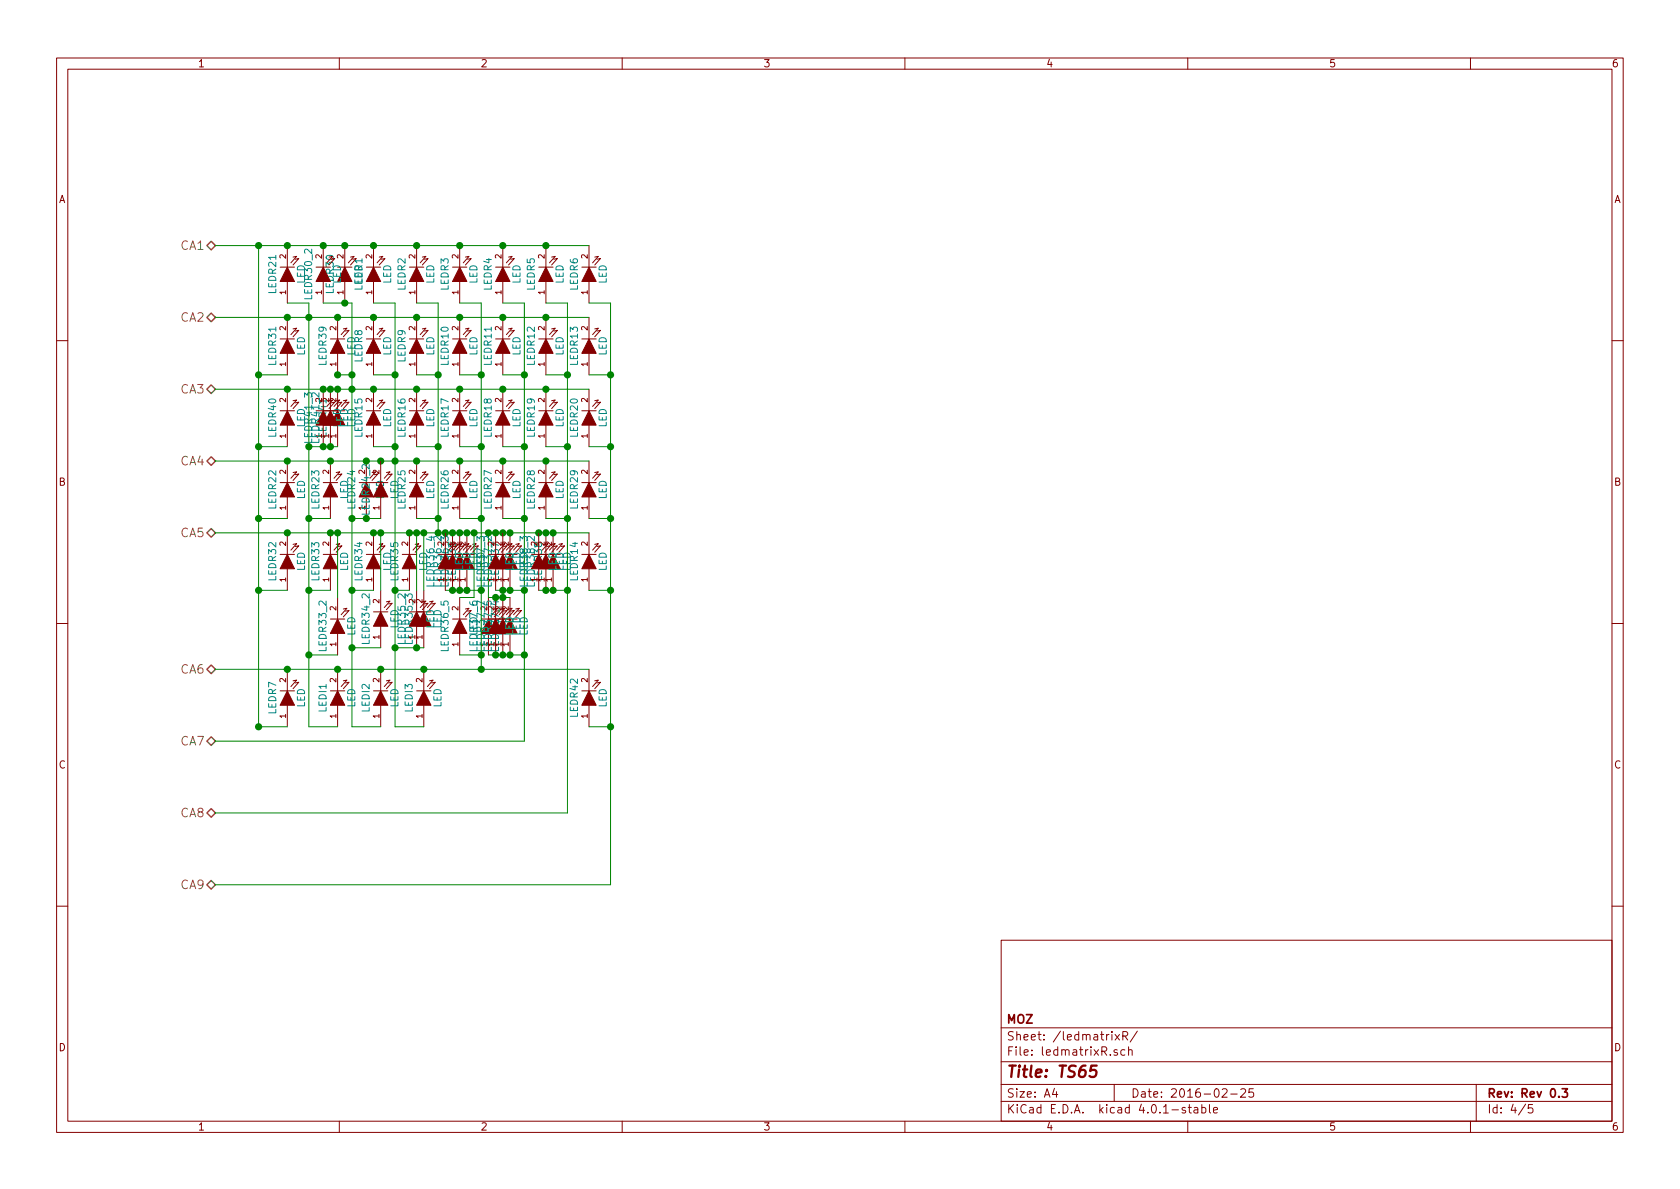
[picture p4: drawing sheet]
EESchema Schematic File Version 2
LIBS:TS65
LIBS:TS65-cache
EELAYER 25 0
EELAYER END
$Descr A4 11693 8268
encoding utf-8
Sheet 4 5
Title "TS65"
Date "2016-02-25"
Rev "Rev 0.3"
Comp "MOZ"
Comment1 ""
Comment2 ""
Comment3 ""
Comment4 ""
$EndDescr
Text HLabel 1500 1700 0    60   BiDi ~ 0
CA1
Text HLabel 1500 2200 0    60   BiDi ~ 0
CA2
Text HLabel 1500 2700 0    60   BiDi ~ 0
CA3
Text HLabel 1500 3200 0    60   BiDi ~ 0
CA4
Text HLabel 1500 3700 0    60   BiDi ~ 0
CA5
Text HLabel 1500 4650 0    60   BiDi ~ 0
CA6
Text HLabel 1500 5150 0    60   BiDi ~ 0
CA7
Text HLabel 1500 5650 0    60   BiDi ~ 0
CA8
Text HLabel 1500 6150 0    60   BiDi ~ 0
CA9
$Comp
L LED LEDR21
U 1 1
P 2000 1900
F 0 "LEDR21" H 2000 2000 50  0000 C CNN
F 1 "LED" H 2000 1800 50  0000 C CNN
F 2 "prettylib:INSW_LEDS_REG" H 2000 1900 60  0001 C CNN
F 3 "" H 2000 1900 60  0000 C CNN
F 4 "2x3x4mm 1.8mm 3mm flangeless LED" H 2000 1900 60  0001 C CNN "Description"
	1    2000 1900
	0    -1   -1   0   
$EndComp
$Comp
L LED LEDR30
U 1 1
P 2400 1900
F 0 "LEDR30" H 2400 2000 50  0000 C CNN
F 1 "LED" H 2400 1800 50  0000 C CNN
F 2 "prettylib:INSW_LEDS_REG" H 2400 1900 60  0001 C CNN
F 3 "" H 2400 1900 60  0000 C CNN
F 4 "2x3x4mm 1.8mm 3mm flangeless LED" H 2000 1900 60  0001 C CNN "Description"
	1    2400 1900
	0    -1   -1   0   
$EndComp
$Comp
L LED LEDR1
U 1 1
P 2600 1900
F 0 "LEDR1" H 2600 2000 50  0000 C CNN
F 1 "LED" H 2600 1800 50  0000 C CNN
F 2 "prettylib:INSW_LEDS_REG" H 2600 1900 60  0001 C CNN
F 3 "" H 2600 1900 60  0000 C CNN
F 4 "2x3x4mm 1.8mm 3mm flangeless LED" H 2000 1900 60  0001 C CNN "Description"
	1    2600 1900
	0    -1   -1   0   
$EndComp
$Comp
L LED LEDR2
U 1 1
P 2900 1900
F 0 "LEDR2" H 2900 2000 50  0000 C CNN
F 1 "LED" H 2900 1800 50  0000 C CNN
F 2 "prettylib:INSW_LEDS_REG" H 2900 1900 60  0001 C CNN
F 3 "" H 2900 1900 60  0000 C CNN
F 4 "2x3x4mm 1.8mm 3mm flangeless LED" H 2000 1900 60  0001 C CNN "Description"
	1    2900 1900
	0    -1   -1   0   
$EndComp
$Comp
L LED LEDR3
U 1 1
P 3200 1900
F 0 "LEDR3" H 3200 2000 50  0000 C CNN
F 1 "LED" H 3200 1800 50  0000 C CNN
F 2 "prettylib:INSW_LEDS_REG" H 3200 1900 60  0001 C CNN
F 3 "" H 3200 1900 60  0000 C CNN
F 4 "2x3x4mm 1.8mm 3mm flangeless LED" H 2000 1900 60  0001 C CNN "Description"
	1    3200 1900
	0    -1   -1   0   
$EndComp
$Comp
L LED LEDR4
U 1 1
P 3500 1900
F 0 "LEDR4" H 3500 2000 50  0000 C CNN
F 1 "LED" H 3500 1800 50  0000 C CNN
F 2 "prettylib:INSW_LEDS_REG" H 3500 1900 60  0001 C CNN
F 3 "" H 3500 1900 60  0000 C CNN
F 4 "2x3x4mm 1.8mm 3mm flangeless LED" H 2000 1900 60  0001 C CNN "Description"
	1    3500 1900
	0    -1   -1   0   
$EndComp
$Comp
L LED LEDR5
U 1 1
P 3800 1900
F 0 "LEDR5" H 3800 2000 50  0000 C CNN
F 1 "LED" H 3800 1800 50  0000 C CNN
F 2 "prettylib:INSW_LEDS_REG" H 3800 1900 60  0001 C CNN
F 3 "" H 3800 1900 60  0000 C CNN
F 4 "2x3x4mm 1.8mm 3mm flangeless LED" H 2000 1900 60  0001 C CNN "Description"
	1    3800 1900
	0    -1   -1   0   
$EndComp
$Comp
L LED LEDR6
U 1 1
P 4100 1900
F 0 "LEDR6" H 4100 2000 50  0000 C CNN
F 1 "LED" H 4100 1800 50  0000 C CNN
F 2 "prettylib:INSW_LEDS_REG" H 4100 1900 60  0001 C CNN
F 3 "" H 4100 1900 60  0000 C CNN
F 4 "2x3x4mm 1.8mm 3mm flangeless LED" H 2000 1900 60  0001 C CNN "Description"
	1    4100 1900
	0    -1   -1   0   
$EndComp
$Comp
L LED LEDR31
U 1 1
P 2000 2400
F 0 "LEDR31" H 2000 2500 50  0000 C CNN
F 1 "LED" H 2000 2300 50  0000 C CNN
F 2 "prettylib:INSW_LEDS_REG" H 2000 2400 60  0001 C CNN
F 3 "" H 2000 2400 60  0000 C CNN
F 4 "2x3x4mm 1.8mm 3mm flangeless LED" H 2000 1900 60  0001 C CNN "Description"
	1    2000 2400
	0    -1   -1   0   
$EndComp
$Comp
L LED LEDR39
U 1 1
P 2350 2400
F 0 "LEDR39" H 2350 2500 50  0000 C CNN
F 1 "LED" H 2350 2300 50  0000 C CNN
F 2 "prettylib:INSW_LEDS_REG" H 2350 2400 60  0001 C CNN
F 3 "" H 2350 2400 60  0000 C CNN
F 4 "2x3x4mm 1.8mm 3mm flangeless LED" H 2000 1900 60  0001 C CNN "Description"
	1    2350 2400
	0    -1   -1   0   
$EndComp
$Comp
L LED LEDR8
U 1 1
P 2600 2400
F 0 "LEDR8" H 2600 2500 50  0000 C CNN
F 1 "LED" H 2600 2300 50  0000 C CNN
F 2 "prettylib:INSW_LEDS_REG" H 2600 2400 60  0001 C CNN
F 3 "" H 2600 2400 60  0000 C CNN
F 4 "2x3x4mm 1.8mm 3mm flangeless LED" H 2000 1900 60  0001 C CNN "Description"
	1    2600 2400
	0    -1   -1   0   
$EndComp
$Comp
L LED LEDR9
U 1 1
P 2900 2400
F 0 "LEDR9" H 2900 2500 50  0000 C CNN
F 1 "LED" H 2900 2300 50  0000 C CNN
F 2 "prettylib:INSW_LEDS_REG" H 2900 2400 60  0001 C CNN
F 3 "" H 2900 2400 60  0000 C CNN
F 4 "2x3x4mm 1.8mm 3mm flangeless LED" H 2000 1900 60  0001 C CNN "Description"
	1    2900 2400
	0    -1   -1   0   
$EndComp
$Comp
L LED LEDR10
U 1 1
P 3200 2400
F 0 "LEDR10" H 3200 2500 50  0000 C CNN
F 1 "LED" H 3200 2300 50  0000 C CNN
F 2 "prettylib:INSW_LEDS_REG" H 3200 2400 60  0001 C CNN
F 3 "" H 3200 2400 60  0000 C CNN
F 4 "2x3x4mm 1.8mm 3mm flangeless LED" H 2000 1900 60  0001 C CNN "Description"
	1    3200 2400
	0    -1   -1   0   
$EndComp
$Comp
L LED LEDR11
U 1 1
P 3500 2400
F 0 "LEDR11" H 3500 2500 50  0000 C CNN
F 1 "LED" H 3500 2300 50  0000 C CNN
F 2 "prettylib:INSW_LEDS_REG" H 3500 2400 60  0001 C CNN
F 3 "" H 3500 2400 60  0000 C CNN
F 4 "2x3x4mm 1.8mm 3mm flangeless LED" H 2000 1900 60  0001 C CNN "Description"
	1    3500 2400
	0    -1   -1   0   
$EndComp
$Comp
L LED LEDR12
U 1 1
P 3800 2400
F 0 "LEDR12" H 3800 2500 50  0000 C CNN
F 1 "LED" H 3800 2300 50  0000 C CNN
F 2 "prettylib:INSW_LEDS_REG" H 3800 2400 60  0001 C CNN
F 3 "" H 3800 2400 60  0000 C CNN
F 4 "2x3x4mm 1.8mm 3mm flangeless LED" H 2000 1900 60  0001 C CNN "Description"
	1    3800 2400
	0    -1   -1   0   
$EndComp
$Comp
L LED LEDR13
U 1 1
P 4100 2400
F 0 "LEDR13" H 4100 2500 50  0000 C CNN
F 1 "LED" H 4100 2300 50  0000 C CNN
F 2 "prettylib:INSW_LEDS_REG" H 4100 2400 60  0001 C CNN
F 3 "" H 4100 2400 60  0000 C CNN
F 4 "2x3x4mm 1.8mm 3mm flangeless LED" H 2000 1900 60  0001 C CNN "Description"
	1    4100 2400
	0    -1   -1   0   
$EndComp
$Comp
L LED LEDR40
U 1 1
P 2000 2900
F 0 "LEDR40" H 2000 3000 50  0000 C CNN
F 1 "LED" H 2000 2800 50  0000 C CNN
F 2 "prettylib:INSW_LEDS_REG" H 2000 2900 60  0001 C CNN
F 3 "" H 2000 2900 60  0000 C CNN
F 4 "2x3x4mm 1.8mm 3mm flangeless LED" H 2000 1900 60  0001 C CNN "Description"
	1    2000 2900
	0    -1   -1   0   
$EndComp
$Comp
L LED LEDR41
U 1 1
P 2350 2900
F 0 "LEDR41" H 2350 3000 50  0000 C CNN
F 1 "LED" H 2350 2800 50  0000 C CNN
F 2 "prettylib:INSW_LEDS_REG" H 2350 2900 60  0001 C CNN
F 3 "" H 2350 2900 60  0000 C CNN
F 4 "2x3x4mm 1.8mm 3mm flangeless LED" H 2000 1900 60  0001 C CNN "Description"
	1    2350 2900
	0    -1   -1   0   
$EndComp
$Comp
L LED LEDR15
U 1 1
P 2600 2900
F 0 "LEDR15" H 2600 3000 50  0000 C CNN
F 1 "LED" H 2600 2800 50  0000 C CNN
F 2 "prettylib:INSW_LEDS_REG" H 2600 2900 60  0001 C CNN
F 3 "" H 2600 2900 60  0000 C CNN
F 4 "2x3x4mm 1.8mm 3mm flangeless LED" H 2000 1900 60  0001 C CNN "Description"
	1    2600 2900
	0    -1   -1   0   
$EndComp
$Comp
L LED LEDR16
U 1 1
P 2900 2900
F 0 "LEDR16" H 2900 3000 50  0000 C CNN
F 1 "LED" H 2900 2800 50  0000 C CNN
F 2 "prettylib:INSW_LEDS_REG" H 2900 2900 60  0001 C CNN
F 3 "" H 2900 2900 60  0000 C CNN
F 4 "2x3x4mm 1.8mm 3mm flangeless LED" H 2000 1900 60  0001 C CNN "Description"
	1    2900 2900
	0    -1   -1   0   
$EndComp
$Comp
L LED LEDR17
U 1 1
P 3200 2900
F 0 "LEDR17" H 3200 3000 50  0000 C CNN
F 1 "LED" H 3200 2800 50  0000 C CNN
F 2 "prettylib:INSW_LEDS_REG" H 3200 2900 60  0001 C CNN
F 3 "" H 3200 2900 60  0000 C CNN
F 4 "2x3x4mm 1.8mm 3mm flangeless LED" H 2000 1900 60  0001 C CNN "Description"
	1    3200 2900
	0    -1   -1   0   
$EndComp
$Comp
L LED LEDR18
U 1 1
P 3500 2900
F 0 "LEDR18" H 3500 3000 50  0000 C CNN
F 1 "LED" H 3500 2800 50  0000 C CNN
F 2 "prettylib:INSW_LEDS_REG" H 3500 2900 60  0001 C CNN
F 3 "" H 3500 2900 60  0000 C CNN
F 4 "2x3x4mm 1.8mm 3mm flangeless LED" H 2000 1900 60  0001 C CNN "Description"
	1    3500 2900
	0    -1   -1   0   
$EndComp
$Comp
L LED LEDR19
U 1 1
P 3800 2900
F 0 "LEDR19" H 3800 3000 50  0000 C CNN
F 1 "LED" H 3800 2800 50  0000 C CNN
F 2 "prettylib:INSW_LEDS_REG" H 3800 2900 60  0001 C CNN
F 3 "" H 3800 2900 60  0000 C CNN
F 4 "2x3x4mm 1.8mm 3mm flangeless LED" H 2000 1900 60  0001 C CNN "Description"
	1    3800 2900
	0    -1   -1   0   
$EndComp
$Comp
L LED LEDR20
U 1 1
P 4100 2900
F 0 "LEDR20" H 4100 3000 50  0000 C CNN
F 1 "LED" H 4100 2800 50  0000 C CNN
F 2 "prettylib:INSW_LEDS_REG" H 4100 2900 60  0001 C CNN
F 3 "" H 4100 2900 60  0000 C CNN
F 4 "2x3x4mm 1.8mm 3mm flangeless LED" H 2000 1900 60  0001 C CNN "Description"
	1    4100 2900
	0    -1   -1   0   
$EndComp
$Comp
L LED LEDR22
U 1 1
P 2000 3400
F 0 "LEDR22" H 2000 3500 50  0000 C CNN
F 1 "LED" H 2000 3300 50  0000 C CNN
F 2 "prettylib:INSW_LEDS_REG" H 2000 3400 60  0001 C CNN
F 3 "" H 2000 3400 60  0000 C CNN
F 4 "2x3x4mm 1.8mm 3mm flangeless LED" H 2000 1900 60  0001 C CNN "Description"
	1    2000 3400
	0    -1   -1   0   
$EndComp
$Comp
L LED LEDR23
U 1 1
P 2300 3400
F 0 "LEDR23" H 2300 3500 50  0000 C CNN
F 1 "LED" H 2300 3300 50  0000 C CNN
F 2 "prettylib:INSW_LEDS_REG" H 2300 3400 60  0001 C CNN
F 3 "" H 2300 3400 60  0000 C CNN
F 4 "2x3x4mm 1.8mm 3mm flangeless LED" H 2000 1900 60  0001 C CNN "Description"
	1    2300 3400
	0    -1   -1   0   
$EndComp
$Comp
L LED LEDR24
U 1 1
P 2550 3400
F 0 "LEDR24" H 2550 3500 50  0000 C CNN
F 1 "LED" H 2550 3300 50  0000 C CNN
F 2 "prettylib:INSW_LEDS_REG" H 2550 3400 60  0001 C CNN
F 3 "" H 2550 3400 60  0000 C CNN
F 4 "2x3x4mm 1.8mm 3mm flangeless LED" H 2000 1900 60  0001 C CNN "Description"
	1    2550 3400
	0    -1   -1   0   
$EndComp
$Comp
L LED LEDR25
U 1 1
P 2900 3400
F 0 "LEDR25" H 2900 3500 50  0000 C CNN
F 1 "LED" H 2900 3300 50  0000 C CNN
F 2 "prettylib:INSW_LEDS_REG" H 2900 3400 60  0001 C CNN
F 3 "" H 2900 3400 60  0000 C CNN
F 4 "2x3x4mm 1.8mm 3mm flangeless LED" H 2000 1900 60  0001 C CNN "Description"
	1    2900 3400
	0    -1   -1   0   
$EndComp
$Comp
L LED LEDR26
U 1 1
P 3200 3400
F 0 "LEDR26" H 3200 3500 50  0000 C CNN
F 1 "LED" H 3200 3300 50  0000 C CNN
F 2 "prettylib:INSW_LEDS_REG" H 3200 3400 60  0001 C CNN
F 3 "" H 3200 3400 60  0000 C CNN
F 4 "2x3x4mm 1.8mm 3mm flangeless LED" H 2000 1900 60  0001 C CNN "Description"
	1    3200 3400
	0    -1   -1   0   
$EndComp
$Comp
L LED LEDR27
U 1 1
P 3500 3400
F 0 "LEDR27" H 3500 3500 50  0000 C CNN
F 1 "LED" H 3500 3300 50  0000 C CNN
F 2 "prettylib:INSW_LEDS_REG" H 3500 3400 60  0001 C CNN
F 3 "" H 3500 3400 60  0000 C CNN
F 4 "2x3x4mm 1.8mm 3mm flangeless LED" H 2000 1900 60  0001 C CNN "Description"
	1    3500 3400
	0    -1   -1   0   
$EndComp
$Comp
L LED LEDR28
U 1 1
P 3800 3400
F 0 "LEDR28" H 3800 3500 50  0000 C CNN
F 1 "LED" H 3800 3300 50  0000 C CNN
F 2 "prettylib:INSW_LEDS_REG" H 3800 3400 60  0001 C CNN
F 3 "" H 3800 3400 60  0000 C CNN
F 4 "2x3x4mm 1.8mm 3mm flangeless LED" H 2000 1900 60  0001 C CNN "Description"
	1    3800 3400
	0    -1   -1   0   
$EndComp
$Comp
L LED LEDR29
U 1 1
P 4100 3400
F 0 "LEDR29" H 4100 3500 50  0000 C CNN
F 1 "LED" H 4100 3300 50  0000 C CNN
F 2 "prettylib:INSW_LEDS_REG" H 4100 3400 60  0001 C CNN
F 3 "" H 4100 3400 60  0000 C CNN
F 4 "2x3x4mm 1.8mm 3mm flangeless LED" H 2000 1900 60  0001 C CNN "Description"
	1    4100 3400
	0    -1   -1   0   
$EndComp
$Comp
L LED LEDR32
U 1 1
P 2000 3900
F 0 "LEDR32" H 2000 4000 50  0000 C CNN
F 1 "LED" H 2000 3800 50  0000 C CNN
F 2 "prettylib:INSW_LEDS_REG" H 2000 3900 60  0001 C CNN
F 3 "" H 2000 3900 60  0000 C CNN
F 4 "2x3x4mm 1.8mm 3mm flangeless LED" H 2000 1900 60  0001 C CNN "Description"
	1    2000 3900
	0    -1   -1   0   
$EndComp
$Comp
L LED LEDR33
U 1 1
P 2300 3900
F 0 "LEDR33" H 2300 4000 50  0000 C CNN
F 1 "LED" H 2300 3800 50  0000 C CNN
F 2 "prettylib:INSW_LEDS_REG" H 2300 3900 60  0001 C CNN
F 3 "" H 2300 3900 60  0000 C CNN
F 4 "2x3x4mm 1.8mm 3mm flangeless LED" H 2000 1900 60  0001 C CNN "Description"
	1    2300 3900
	0    -1   -1   0   
$EndComp
$Comp
L LED LEDR34
U 1 1
P 2600 3900
F 0 "LEDR34" H 2600 4000 50  0000 C CNN
F 1 "LED" H 2600 3800 50  0000 C CNN
F 2 "prettylib:INSW_LEDS_REG" H 2600 3900 60  0001 C CNN
F 3 "" H 2600 3900 60  0000 C CNN
F 4 "2x3x4mm 1.8mm 3mm flangeless LED" H 2000 1900 60  0001 C CNN "Description"
	1    2600 3900
	0    -1   -1   0   
$EndComp
$Comp
L LED LEDR35
U 1 1
P 2850 3900
F 0 "LEDR35" H 2850 4000 50  0000 C CNN
F 1 "LED" H 2850 3800 50  0000 C CNN
F 2 "prettylib:INSW_LEDS_REG" H 2850 3900 60  0001 C CNN
F 3 "" H 2850 3900 60  0000 C CNN
F 4 "2x3x4mm 1.8mm 3mm flangeless LED" H 2000 1900 60  0001 C CNN "Description"
	1    2850 3900
	0    -1   -1   0   
$EndComp
$Comp
L LED LEDR36
U 1 1
P 3250 3900
F 0 "LEDR36" H 3250 4000 50  0000 C CNN
F 1 "LED" H 3250 3800 50  0000 C CNN
F 2 "prettylib:INSW_LEDS_REG" H 3250 3900 60  0001 C CNN
F 3 "" H 3250 3900 60  0000 C CNN
F 4 "2x3x4mm 1.8mm 3mm flangeless LED" H 2000 1900 60  0001 C CNN "Description"
	1    3250 3900
	0    -1   -1   0   
$EndComp
$Comp
L LED LEDR37
U 1 1
P 3550 3900
F 0 "LEDR37" H 3550 4000 50  0000 C CNN
F 1 "LED" H 3550 3800 50  0000 C CNN
F 2 "prettylib:INSW_LEDS_REG" H 3550 3900 60  0001 C CNN
F 3 "" H 3550 3900 60  0000 C CNN
F 4 "2x3x4mm 1.8mm 3mm flangeless LED" H 2000 1900 60  0001 C CNN "Description"
	1    3550 3900
	0    -1   -1   0   
$EndComp
$Comp
L LED LEDR38
U 1 1
P 3850 3900
F 0 "LEDR38" H 3850 4000 50  0000 C CNN
F 1 "LED" H 3850 3800 50  0000 C CNN
F 2 "prettylib:INSW_LEDS_REG" H 3850 3900 60  0001 C CNN
F 3 "" H 3850 3900 60  0000 C CNN
F 4 "2x3x4mm 1.8mm 3mm flangeless LED" H 2000 1900 60  0001 C CNN "Description"
	1    3850 3900
	0    -1   -1   0   
$EndComp
$Comp
L LED LEDR14
U 1 1
P 4100 3900
F 0 "LEDR14" H 4100 4000 50  0000 C CNN
F 1 "LED" H 4100 3800 50  0000 C CNN
F 2 "prettylib:INSW_LEDS_REG" H 4100 3900 60  0001 C CNN
F 3 "" H 4100 3900 60  0000 C CNN
F 4 "2x3x4mm 1.8mm 3mm flangeless LED" H 2000 1900 60  0001 C CNN "Description"
	1    4100 3900
	0    -1   -1   0   
$EndComp
$Comp
L LED LEDR7
U 1 1
P 2000 4850
F 0 "LEDR7" H 2000 4950 50  0000 C CNN
F 1 "LED" H 2000 4750 50  0000 C CNN
F 2 "prettylib:INSW_LEDS_REG" H 2000 4850 60  0001 C CNN
F 3 "" H 2000 4850 60  0000 C CNN
F 4 "2x3x4mm 1.8mm 3mm flangeless LED" H 2000 1900 60  0001 C CNN "Description"
	1    2000 4850
	0    -1   -1   0   
$EndComp
$Comp
L LED LEDR30_2
U 1 1
P 2250 1900
F 0 "LEDR30_2" H 2250 2000 50  0000 C CNN
F 1 "LED" H 2250 1800 50  0000 C CNN
F 2 "prettylib:INSW_LEDS_REG" H 2250 1900 60  0001 C CNN
F 3 "" H 2250 1900 60  0000 C CNN
F 4 "2x3x4mm 1.8mm 3mm flangeless LED" H 2000 1900 60  0001 C CNN "Description"
	1    2250 1900
	0    -1   -1   0   
$EndComp
$Comp
L LED LEDR41_3
U 1 1
P 2250 2900
F 0 "LEDR41_3" H 2250 3000 50  0000 C CNN
F 1 "LED" H 2250 2800 50  0000 C CNN
F 2 "prettylib:INSW_LEDS_REG" H 2250 2900 60  0001 C CNN
F 3 "" H 2250 2900 60  0000 C CNN
F 4 "2x3x4mm 1.8mm 3mm flangeless LED" H 2000 1900 60  0001 C CNN "Description"
	1    2250 2900
	0    -1   -1   0   
$EndComp
$Comp
L LED LEDR38_2
U 1 1
P 3800 3900
F 0 "LEDR38_2" H 3800 4000 50  0000 C CNN
F 1 "LED" H 3800 3800 50  0000 C CNN
F 2 "prettylib:INSW_LEDS_REG" H 3800 3900 60  0001 C CNN
F 3 "" H 3800 3900 60  0000 C CNN
F 4 "2x3x4mm 1.8mm 3mm flangeless LED" H 2000 1900 60  0001 C CNN "Description"
	1    3800 3900
	0    -1   -1   0   
$EndComp
$Comp
L LED LEDR37_6
U 1 1
P 3400 4350
F 0 "LEDR37_6" H 3400 4450 50  0000 C CNN
F 1 "LED" H 3400 4250 50  0000 C CNN
F 2 "prettylib:INSW_LEDS_REG" H 3400 4350 60  0001 C CNN
F 3 "" H 3400 4350 60  0000 C CNN
F 4 "2x3x4mm 1.8mm 3mm flangeless LED" H 2000 1900 60  0001 C CNN "Description"
	1    3400 4350
	0    -1   -1   0   
$EndComp
$Comp
L LED LEDR37_4
U 1 1
P 3550 4350
F 0 "LEDR37_4" H 3550 4450 50  0000 C CNN
F 1 "LED" H 3550 4250 50  0000 C CNN
F 2 "prettylib:INSW_LEDS_REG" H 3550 4350 60  0001 C CNN
F 3 "" H 3550 4350 60  0000 C CNN
F 4 "2x3x4mm 1.8mm 3mm flangeless LED" H 2000 1900 60  0001 C CNN "Description"
	1    3550 4350
	0    -1   -1   0   
$EndComp
$Comp
L LED LEDR36_2
U 1 1
P 3150 3900
F 0 "LEDR36_2" H 3150 4000 50  0000 C CNN
F 1 "LED" H 3150 3800 50  0000 C CNN
F 2 "prettylib:INSW_LEDS_REG" H 3150 3900 60  0001 C CNN
F 3 "" H 3150 3900 60  0000 C CNN
F 4 "2x3x4mm 1.8mm 3mm flangeless LED" H 2000 1900 60  0001 C CNN "Description"
	1    3150 3900
	0    -1   -1   0   
$EndComp
$Comp
L LED LEDR36_3
U 1 1
P 3200 3900
F 0 "LEDR36_3" H 3200 4000 50  0000 C CNN
F 1 "LED" H 3200 3800 50  0000 C CNN
F 2 "prettylib:INSW_LEDS_REG" H 3200 3900 60  0001 C CNN
F 3 "" H 3200 3900 60  0000 C CNN
F 4 "2x3x4mm 1.8mm 3mm flangeless LED" H 2000 1900 60  0001 C CNN "Description"
	1    3200 3900
	0    -1   -1   0   
$EndComp
Wire Wire Line
	3950 5650 3950 2100
Connection ~ 2900 3200
Connection ~ 3200 3700
Connection ~ 3350 4100
Connection ~ 3050 3600
Wire Wire Line
	2900 3600 3050 3600
Connection ~ 2450 2600
Wire Wire Line
	2000 2100 2150 2100
Connection ~ 2000 1700
Connection ~ 3200 3200
Connection ~ 3350 3600
Wire Wire Line
	3200 3600 3350 3600
Wire Wire Line
	4250 2100 4250 6150
Wire Wire Line
	4250 6150 1500 6150
Connection ~ 1800 1700
Connection ~ 1800 3600
Connection ~ 1800 3100
Connection ~ 1800 2600
Wire Wire Line
	1800 2600 2000 2600
Wire Wire Line
	1800 3100 2000 3100
Wire Wire Line
	1800 3600 2000 3600
Wire Wire Line
	1800 4100 2000 4100
Connection ~ 2000 3700
Connection ~ 2000 3200
Connection ~ 2000 2700
Connection ~ 2000 2200
Connection ~ 2150 2200
Connection ~ 2300 3200
Connection ~ 2300 3700
Connection ~ 2150 3100
Wire Wire Line
	2150 3600 2300 3600
Connection ~ 2150 3600
Wire Wire Line
	2150 4100 2300 4100
Connection ~ 2450 2700
Connection ~ 2600 1700
Connection ~ 2600 2200
Connection ~ 2600 2700
Connection ~ 2650 3200
Connection ~ 2600 3700
Connection ~ 2900 1700
Connection ~ 2900 2200
Connection ~ 2900 2700
Connection ~ 2850 3700
Connection ~ 3200 1700
Connection ~ 3200 2200
Connection ~ 3200 2700
Connection ~ 3500 1700
Connection ~ 3500 2200
Connection ~ 3500 2700
Connection ~ 3500 3200
Connection ~ 3800 1700
Connection ~ 3800 2200
Connection ~ 3800 2700
Connection ~ 3800 3200
Wire Wire Line
	2600 2100 2750 2100
Wire Wire Line
	2600 2600 2750 2600
Connection ~ 2750 2600
Wire Wire Line
	2750 3100 2600 3100
Connection ~ 2750 3100
Connection ~ 2450 3600
Wire Wire Line
	2450 4100 2600 4100
Connection ~ 2750 3200
Wire Wire Line
	2900 2100 3050 2100
Wire Wire Line
	3350 2100 3200 2100
Wire Wire Line
	3650 2100 3500 2100
Wire Wire Line
	3950 2100 3800 2100
Wire Wire Line
	4100 2100 4250 2100
Wire Wire Line
	2900 2600 3050 2600
Connection ~ 3050 2600
Wire Wire Line
	3050 3100 2900 3100
Connection ~ 3050 3100
Connection ~ 3050 3700
Wire Wire Line
	3200 2600 3350 2600
Connection ~ 3350 2600
Wire Wire Line
	3350 3100 3200 3100
Connection ~ 3350 3100
Wire Wire Line
	3500 2600 3650 2600
Connection ~ 3650 2600
Wire Wire Line
	3650 3100 3500 3100
Connection ~ 3650 3100
Wire Wire Line
	3650 3600 3500 3600
Connection ~ 3650 3600
Connection ~ 3650 4100
Wire Wire Line
	3800 2600 3950 2600
Connection ~ 3950 2600
Wire Wire Line
	3950 3100 3800 3100
Connection ~ 3950 3100
Wire Wire Line
	3950 3600 3800 3600
Connection ~ 3950 3600
Wire Wire Line
	1500 3200 4100 3200
Wire Wire Line
	1500 2700 4100 2700
Wire Wire Line
	1500 2200 4100 2200
Wire Wire Line
	4100 3600 4250 3600
Connection ~ 4250 3600
Wire Wire Line
	4100 3100 4250 3100
Connection ~ 4250 3100
Wire Wire Line
	4100 2600 4250 2600
Connection ~ 4250 2600
Wire Wire Line
	1500 3700 4100 3700
Wire Wire Line
	4100 4100 4250 4100
Wire Wire Line
	1800 5050 2000 5050
Wire Wire Line
	3950 3600 3950 4100
Connection ~ 3950 4100
Connection ~ 3500 3700
Connection ~ 4250 4100
Connection ~ 1800 4100
Connection ~ 2000 4650
Wire Wire Line
	2250 2100 2450 2100
Connection ~ 2400 2100
Connection ~ 2250 1700
Connection ~ 2400 1700
Wire Wire Line
	1500 1700 4100 1700
Connection ~ 2350 2600
Connection ~ 2350 2200
Wire Wire Line
	2150 3100 2350 3100
Connection ~ 2250 3100
Connection ~ 2350 2700
Connection ~ 2250 2700
Connection ~ 3850 3700
Connection ~ 3750 3700
Connection ~ 3850 4100
Wire Wire Line
	3950 4100 3750 4100
Wire Wire Line
	3400 4150 3400 3700
Connection ~ 3400 3700
Wire Wire Line
	3550 4150 3400 4150
Wire Wire Line
	3400 4550 3650 4550
Connection ~ 3650 4550
Connection ~ 3550 4550
Wire Wire Line
	2750 4100 2850 4100
Connection ~ 3200 4100
Wire Wire Line
	3100 4100 3350 4100
Connection ~ 3250 4100
Connection ~ 3100 3700
Connection ~ 3250 3700
Connection ~ 1800 5050
Connection ~ 2150 4100
Connection ~ 2450 4100
Connection ~ 2750 4100
Connection ~ 3350 4650
Wire Wire Line
	3650 5150 3650 2100
$Comp
L LED LEDR24_2
U 1 1
P 2650 3400
F 0 "LEDR24_2" H 2650 3500 50  0000 C CNN
F 1 "LED" H 2650 3300 50  0000 C CNN
F 2 "prettylib:INSW_LEDS_REG" H 2650 3400 60  0001 C CNN
F 3 "" H 2650 3400 60  0000 C CNN
F 4 "2x3x4mm 1.8mm 3mm flangeless LED" H 2000 1900 60  0001 C CNN "Description"
	1    2650 3400
	0    -1   -1   0   
$EndComp
Wire Wire Line
	2450 3600 2650 3600
Connection ~ 2550 3600
Connection ~ 2550 3200
$Comp
L LED LEDR41_2
U 1 1
P 2300 2900
F 0 "LEDR41_2" H 2300 3000 50  0000 C CNN
F 1 "LED" H 2300 2800 50  0000 C CNN
F 2 "prettylib:INSW_LEDS_REG" H 2300 2900 60  0001 C CNN
F 3 "" H 2300 2900 60  0000 C CNN
F 4 "2x3x4mm 1.8mm 3mm flangeless LED" H 2000 1900 60  0001 C CNN "Description"
	1    2300 2900
	0    -1   -1   0   
$EndComp
Connection ~ 2300 3100
Connection ~ 2300 2700
Wire Wire Line
	2350 2600 2450 2600
$Comp
L LED LEDR42
U 1 1
P 4100 4850
F 0 "LEDR42" H 4100 4950 50  0000 C CNN
F 1 "LED" H 4100 4750 50  0000 C CNN
F 2 "prettylib:INSW_LEDS_REG" H 4100 4850 60  0001 C CNN
F 3 "" H 4100 4850 60  0000 C CNN
F 4 "2x3x4mm 1.8mm 3mm flangeless LED" H 2000 1900 60  0001 C CNN "Description"
	1    4100 4850
	0    -1   -1   0   
$EndComp
Wire Wire Line
	4100 5050 4250 5050
Connection ~ 4250 5050
$Comp
L LED LEDR33_2
U 1 1
P 2350 4350
F 0 "LEDR33_2" H 2350 4450 50  0000 C CNN
F 1 "LED" H 2350 4250 50  0000 C CNN
F 2 "prettylib:INSW_LEDS_REG" H 2350 4350 60  0001 C CNN
F 3 "" H 2350 4350 60  0000 C CNN
F 4 "2x3x4mm 1.8mm 3mm flangeless LED" H 2000 1900 60  0001 C CNN "Description"
	1    2350 4350
	0    -1   -1   0   
$EndComp
Wire Wire Line
	2350 4150 2350 3700
Connection ~ 2350 3700
Wire Wire Line
	2350 4550 2150 4550
Connection ~ 2150 4550
$Comp
L LED LEDR34_2
U 1 1
P 2650 4300
F 0 "LEDR34_2" H 2650 4400 50  0000 C CNN
F 1 "LED" H 2650 4200 50  0000 C CNN
F 2 "prettylib:INSW_LEDS_REG" H 2650 4300 60  0001 C CNN
F 3 "" H 2650 4300 60  0000 C CNN
F 4 "2x3x4mm 1.8mm 3mm flangeless LED" H 2000 1900 60  0001 C CNN "Description"
	1    2650 4300
	0    -1   -1   0   
$EndComp
Wire Wire Line
	2650 4500 2450 4500
Connection ~ 2450 4500
Wire Wire Line
	2650 4100 2650 3700
Connection ~ 2650 3700
$Comp
L LED LEDR35_3
U 1 1
P 2950 4300
F 0 "LEDR35_3" H 2950 4400 50  0000 C CNN
F 1 "LED" H 2950 4200 50  0000 C CNN
F 2 "prettylib:INSW_LEDS_REG" H 2950 4300 60  0001 C CNN
F 3 "" H 2950 4300 60  0000 C CNN
F 4 "2x3x4mm 1.8mm 3mm flangeless LED" H 2000 1900 60  0001 C CNN "Description"
	1    2950 4300
	0    -1   -1   0   
$EndComp
$Comp
L LED LEDR35_2
U 1 1
P 2900 4300
F 0 "LEDR35_2" H 2900 4400 50  0000 C CNN
F 1 "LED" H 2900 4200 50  0000 C CNN
F 2 "prettylib:INSW_LEDS_REG" H 2900 4300 60  0001 C CNN
F 3 "" H 2900 4300 60  0000 C CNN
F 4 "2x3x4mm 1.8mm 3mm flangeless LED" H 2000 1900 60  0001 C CNN "Description"
	1    2900 4300
	0    -1   -1   0   
$EndComp
Wire Wire Line
	2950 4500 2750 4500
Connection ~ 2750 4500
Wire Wire Line
	2950 4100 2950 3700
Connection ~ 2950 3700
Wire Wire Line
	2900 4100 2900 3700
Connection ~ 2900 3700
Connection ~ 2900 4500
$Comp
L LED LEDR36_4
U 1 1
P 3100 3900
F 0 "LEDR36_4" H 3100 4000 50  0000 C CNN
F 1 "LED" H 3100 3800 50  0000 C CNN
F 2 "prettylib:INSW_LEDS_REG" H 3100 3900 60  0001 C CNN
F 3 "" H 3100 3900 60  0000 C CNN
F 4 "2x3x4mm 1.8mm 3mm flangeless LED" H 2000 1900 60  0001 C CNN "Description"
	1    3100 3900
	0    -1   -1   0   
$EndComp
Connection ~ 3150 3700
Connection ~ 3150 4100
$Comp
L LED LEDR38_3
U 1 1
P 3750 3900
F 0 "LEDR38_3" H 3750 4000 50  0000 C CNN
F 1 "LED" H 3750 3800 50  0000 C CNN
F 2 "prettylib:INSW_LEDS_REG" H 3750 3900 60  0001 C CNN
F 3 "" H 3750 3900 60  0000 C CNN
F 4 "2x3x4mm 1.8mm 3mm flangeless LED" H 2000 1900 60  0001 C CNN "Description"
	1    3750 3900
	0    -1   -1   0   
$EndComp
Connection ~ 3800 3700
Connection ~ 3800 4100
$Comp
L LED LEDR37_2
U 1 1
P 3500 3900
F 0 "LEDR37_2" H 3500 4000 50  0000 C CNN
F 1 "LED" H 3500 3800 50  0000 C CNN
F 2 "prettylib:INSW_LEDS_REG" H 3500 3900 60  0001 C CNN
F 3 "" H 3500 3900 60  0000 C CNN
F 4 "2x3x4mm 1.8mm 3mm flangeless LED" H 2000 1900 60  0001 C CNN "Description"
	1    3500 3900
	0    -1   -1   0   
$EndComp
$Comp
L LED LEDR37_3
U 1 1
P 3450 3900
F 0 "LEDR37_3" H 3450 4000 50  0000 C CNN
F 1 "LED" H 3450 3800 50  0000 C CNN
F 2 "prettylib:INSW_LEDS_REG" H 3450 3900 60  0001 C CNN
F 3 "" H 3450 3900 60  0000 C CNN
F 4 "2x3x4mm 1.8mm 3mm flangeless LED" H 2000 1900 60  0001 C CNN "Description"
	1    3450 3900
	0    -1   -1   0   
$EndComp
Wire Wire Line
	3650 4100 3450 4100
Connection ~ 3550 3700
Connection ~ 3450 3700
Connection ~ 3500 4100
Connection ~ 3550 4100
$Comp
L LED LEDR37_5
U 1 1
P 3500 4350
F 0 "LEDR37_5" H 3500 4450 50  0000 C CNN
F 1 "LED" H 3500 4250 50  0000 C CNN
F 2 "prettylib:INSW_LEDS_REG" H 3500 4350 60  0001 C CNN
F 3 "" H 3500 4350 60  0000 C CNN
F 4 "2x3x4mm 1.8mm 3mm flangeless LED" H 2000 1900 60  0001 C CNN "Description"
	1    3500 4350
	0    -1   -1   0   
$EndComp
Connection ~ 3500 4550
Connection ~ 3500 4150
$Comp
L LED LEDR36_5
U 1 1
P 3200 4350
F 0 "LEDR36_5" H 3200 4450 50  0000 C CNN
F 1 "LED" H 3200 4250 50  0000 C CNN
F 2 "prettylib:INSW_LEDS_REG" H 3200 4350 60  0001 C CNN
F 3 "" H 3200 4350 60  0000 C CNN
F 4 "2x3x4mm 1.8mm 3mm flangeless LED" H 2100 2350 60  0001 C CNN "Description"
	1    3200 4350
	0    -1   -1   0   
$EndComp
Wire Wire Line
	3200 4550 3350 4550
Connection ~ 3350 4550
Wire Wire Line
	3200 4150 3300 4150
Wire Wire Line
	3300 4150 3300 3700
Connection ~ 3300 3700
$Comp
L LED LEDR37_7
U 1 1
P 3450 4350
F 0 "LEDR37_7" H 3450 4450 50  0000 C CNN
F 1 "LED" H 3450 4250 50  0000 C CNN
F 2 "prettylib:INSW_LEDS_REG" H 3450 4350 60  0001 C CNN
F 3 "" H 3450 4350 60  0000 C CNN
F 4 "2x3x4mm 1.8mm 3mm flangeless LED" H 1900 1900 60  0001 C CNN "Description"
	1    3450 4350
	0    -1   -1   0   
$EndComp
Connection ~ 3450 4550
Connection ~ 3450 4150
Wire Wire Line
	4100 4650 1500 4650
Wire Wire Line
	3650 5150 1500 5150
Wire Wire Line
	3350 4650 3350 2100
Wire Wire Line
	3050 2100 3050 3700
Wire Wire Line
	2750 2100 2750 5050
Wire Wire Line
	2450 2100 2450 5050
Wire Wire Line
	2150 2100 2150 5050
Wire Wire Line
	1800 5050 1800 1700
Wire Wire Line
	1500 5650 3950 5650
$Comp
L LED LEDI1
U 1 1
P 2350 4850
F 0 "LEDI1" H 2350 4950 50  0000 C CNN
F 1 "LED" H 2350 4750 50  0000 C CNN
F 2 "prettylib:LED-3MM" H 2350 4850 60  0001 C CNN
F 3 "" H 2350 4850 60  0000 C CNN
F 4 "2x3x4mm 1.8mm 3mm flangeless LED" H 2350 1900 60  0001 C CNN "Description"
	1    2350 4850
	0    -1   -1   0   
$EndComp
$Comp
L LED LEDI2
U 1 1
P 2650 4850
F 0 "LEDI2" H 2650 4950 50  0000 C CNN
F 1 "LED" H 2650 4750 50  0000 C CNN
F 2 "prettylib:LED-3MM" H 2650 4850 60  0001 C CNN
F 3 "" H 2650 4850 60  0000 C CNN
F 4 "2x3x4mm 1.8mm 3mm flangeless LED" H 2650 1900 60  0001 C CNN "Description"
	1    2650 4850
	0    -1   -1   0   
$EndComp
$Comp
L LED LEDI3
U 1 1
P 2950 4850
F 0 "LEDI3" H 2950 4950 50  0000 C CNN
F 1 "LED" H 2950 4750 50  0000 C CNN
F 2 "prettylib:LED-3MM" H 2950 4850 60  0001 C CNN
F 3 "" H 2950 4850 60  0000 C CNN
F 4 "2x3x4mm 1.8mm 3mm flangeless LED" H 2950 1900 60  0001 C CNN "Description"
	1    2950 4850
	0    -1   -1   0   
$EndComp
Wire Wire Line
	2150 5050 2350 5050
Wire Wire Line
	2450 5050 2650 5050
Wire Wire Line
	2750 5050 2950 5050
Connection ~ 2950 4650
Connection ~ 2650 4650
Connection ~ 2350 4650
$EndSCHEMATC
